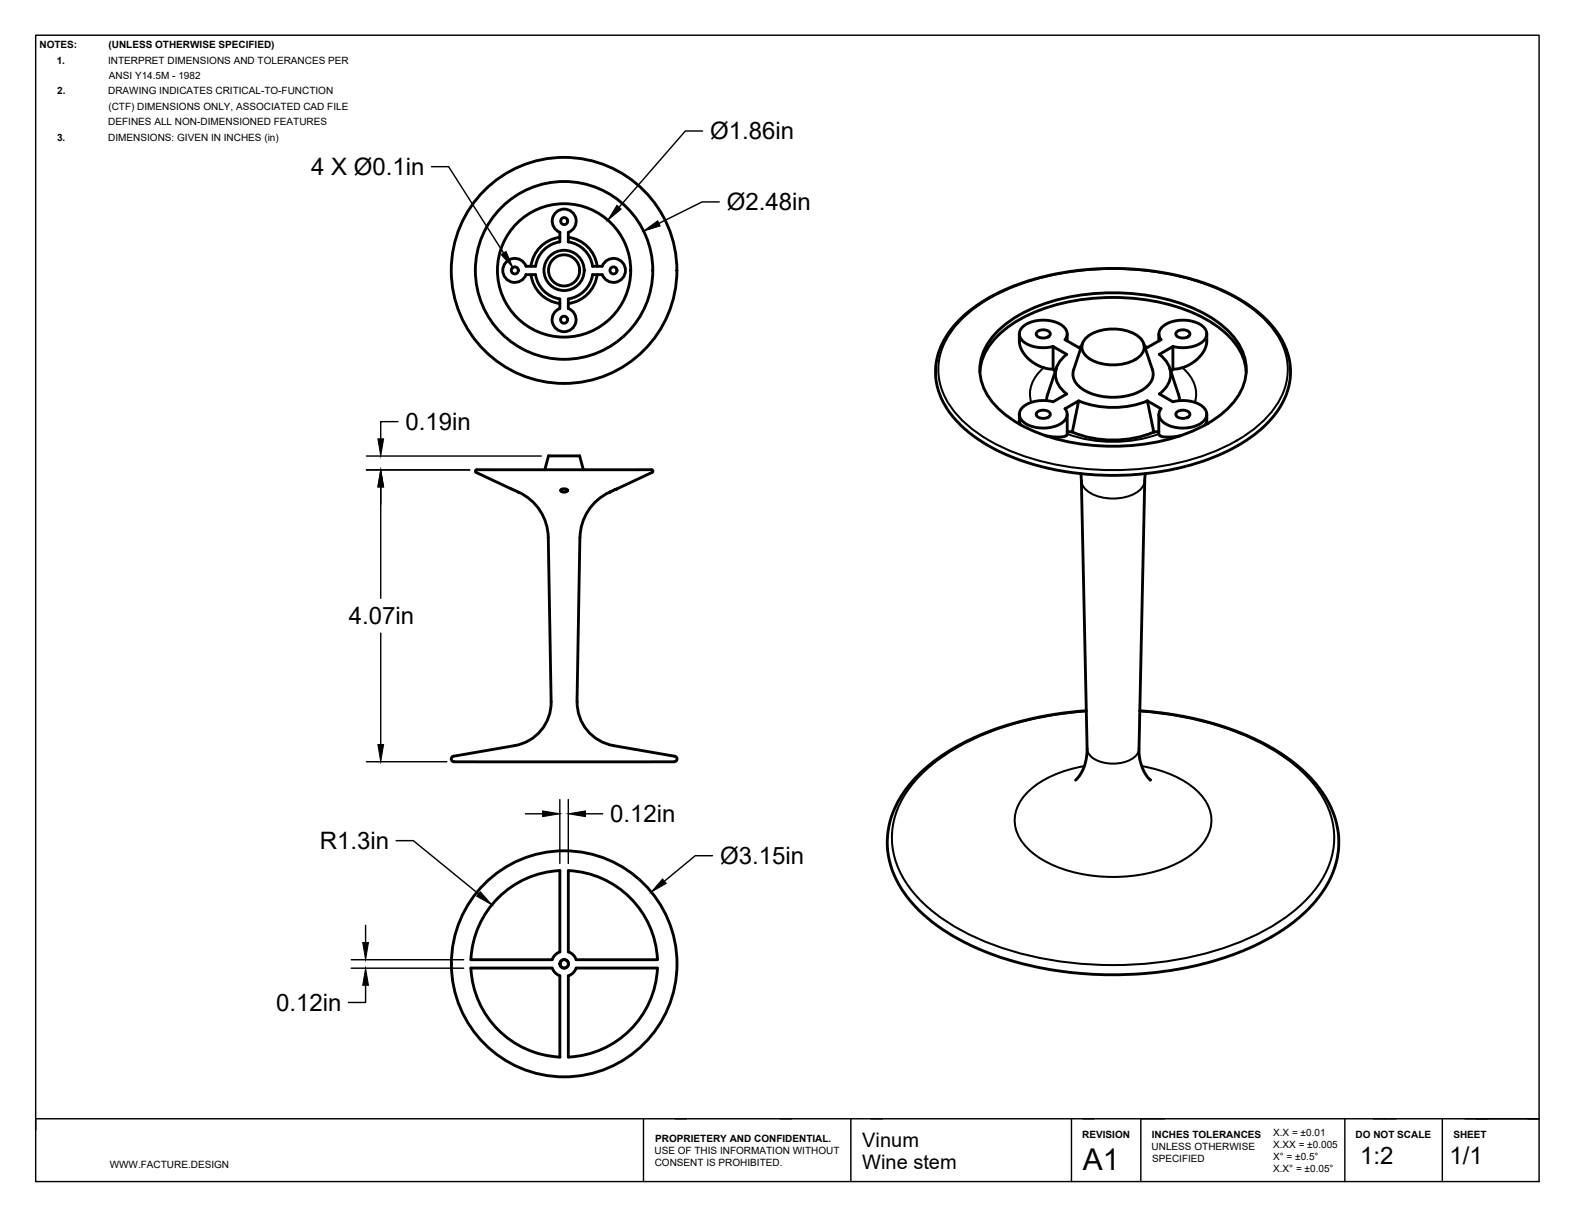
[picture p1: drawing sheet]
<svg xmlns="http://www.w3.org/2000/svg" width="279mm" height="216mm" viewBox="0 0 279 216" stroke-linecap="round" stroke-linejoin="round" font-family="sans-serif">
<!-- layer: Visible -->
<g fill="none" stroke="#000" stroke-width=".51">
<path d="M94.2 48.7a5.9 5.9 0 0 0 5.1 5.1M99.3 41.2v1.7a5.1 5.1 0 0 0-4.3 4.3h-1.7a2.12 2.12 0 0 0-3.2-1 2.12 2.12 0 0 0-.1 3.4 2.12 2.12 0 0 0 3.3-.9h1.7a5.1 5.1 0 0 0 4.3 4.3v1.7a2.12 2.12 0 0 0-1 3.2 2.12 2.12 0 0 0 3.4 .1 2.12 2.12 0 0 0-.9-3.3v-1.7a5.1 5.1 0 0 0 4.3-4.3h1.7a2.13 2.13 0 0 0 3.3 1 2.13 2.13 0 0 0 0-3.4 2.13 2.13 0 0 0-3.3 .9h-1.7a5.1 5.1 0 0 0-4.3-4.3v-1.7M99.3 42.1a5.9 5.9 0 0 0-5.1 5.1M99.3 41.2a2.13 2.13 0 0 1-.9-3.3 2.13 2.13 0 0 1 3.4 0 2.13 2.13 0 0 1-1 3.3M100.8 42.1a5.9 5.9 0 0 1 5.1 5.1M105.9 48.7a5.9 5.9 0 0 1-5.1 5.1M170.1 56.8l1.9-1.7 2.2-1.6 3.4-1.8 2.4-1.1 3.7-1.2 3.6-.8 3.7-.6 4.5-.4h3.9l4.2 .3 4 .7 3.6 .8 3.6 1.2 2.5 1.1 3.4 1.8 2.4 1.8a14.1 14.1 0 0 1 5.8 10.4 13.7 13.7 0 0 1-5.1 10.3l-2.6 2-3 1.7-4 1.8-3 .9-3.6 .9-2.9 .5-3.8 .4-4.2 .1-3.9-.2-3.7-.5-4.3-.9-3.4-1-2.9-1.1-3.2-1.6-2.8-1.9-1.8-1.5a13.1 13.1 0 0 1-4.7-10.6 13.5 13.5 0 0 1 4.1-8.2zM176.7 59a25.3 25.3 0 0 1 14.1-6.6 37.8 37.8 0 0 1 21.9 2.7 15.4 15.4 0 0 1 7.8 7.4 8.8 8.8 0 0 1-2.3 9.5 25.3 25.3 0 0 1-14.1 6.6 37.8 37.8 0 0 1-21.9-2.7 15.4 15.4 0 0 1-7.8-7.3 8.8 8.8 0 0 1 2.3-9.6zM180.8 59.2v1.5l.2 .7 .5 1.1 .7 .9 1 .8 1.1 .7 1.2 .4 1.3 .1M183.9 58.9a1.54 1.54 0 0 1 2.4 .3 1.45 1.45 0 0 1-2.5 0zM189.3 59.2v1.2M192.8 59.7a8.2 8.2 0 0 1 9.3 0 2.14 2.14 0 0 1 0 3.6 8.2 8.2 0 0 1-9.3 0 2.14 2.14 0 0 1 0-3.6z"/>
<path d="M205.6 59.2v1.2M208.7 58.9a1.54 1.54 0 0 1 2.4 .3 1.45 1.45 0 0 1-2.5 0zM214.1 59.2l-.1 2.1-.4 .8-.7 1-.8 .8-1.1 .7-1.2 .6-1.1 .2a.94 .94 0 0 0-1 .5M173.8 65.9a10.4 10.4 0 0 1 4.6-7.6 30.6 30.6 0 0 1 16.9-5.5 34.4 34.4 0 0 1 20 4.6 12.4 12.4 0 0 1 5.6 7.3l.2 1.2M180.8 73.4v1.4l.4 .6M183.9 73.2a1.54 1.54 0 0 1 2.4 .2 1.45 1.45 0 0 1-2.5 0zM185.8 69.9l-.2 1.1M187.4 65.2l-1.6 4.7M188.9 72.5l2.4-1.4-1.1 5.5-.9-.1M188.9 60.2l2.5 1.4 .4-.2M188.9 60.2a1.75 1.75 0 0 0-.8-2.7 6.4 6.4 0 0 0-6.6 .3 1.75 1.75 0 0 0-.6 1.7 1.75 1.75 0 0 0 1.2 1.4 6.6 6.6 0 0 0 4.7 .5M189.2 62.8l-2.4-1.4v4l.4 .5"/>
<path d="M189.2 62.8a4.1 4.1 0 0 0 0 7l-2.4 1.4a5.9 5.9 0 0 0-5.6 1.3 1.77 1.77 0 0 0 .9 2.7 6.4 6.4 0 0 0 6.6-.5 1.61 1.61 0 0 0 .2-2.3M189.3 73.4v3.6l-.1 .2-1.1 .3-1.4-.1-1.3-.2M190.2 76.6a19.1 19.1 0 0 0 14.5 0M191.4 71.1a16.6 16.6 0 0 0 12.1 0M192 60.9l-1.5 4.7M202.9 60.9l1.5 4.7a2.97 2.97 0 0 1-1.4 3.3 10.9 10.9 0 0 1-11.1 0 2.97 2.97 0 0 1-1.4-3.3M203.1 61.4l.4 .2M205.6 76.5l-.9 .1M205.6 73.4v3.6l.1 .2 1.1 .3 1.4-.1 1.3-.2M205.7 62.8l2.4-1.4v4M205.7 69.8l2.4 1.4a5.9 5.9 0 0 1 5.6 1.3 1.77 1.77 0 0 1-.9 2.7 6.4 6.4 0 0 1-6.6-.5 1.61 1.61 0 0 1-.2-2.3M205.7 62.8a4.1 4.1 0 0 1 0 7"/>
<path d="M206 72.5l-2.5-1.4 1.2 5.5M206 60.2l-2.5 1.4M206 60.2a1.75 1.75 0 0 1 .8-2.7 6.4 6.4 0 0 1 6.6 .3 1.75 1.75 0 0 1 .7 1.7 1.75 1.75 0 0 1-1.3 1.4 6.6 6.6 0 0 1-4.7 .5M207.5 65.2l1.6 4.7M208.7 73.2a1.54 1.54 0 0 1 2.4 .2 1.45 1.45 0 0 1-2.5 0zM209.1 69.9l.2 1.1M214.1 73.4v1.4l-.4 .6M84.5 83.7l7.3 3.5a8.9 8.9 0 0 1 5.5 8.1M84.6 83.3l-.3 .2 .2 .2M84.6 83.3h31M96.6 83.3l.7-2.5h5.5l.7 2.5M97.3 95.3l.5 29.1"/>
<path d="M99.5 86.8l.2-.1h.6l.3 .1 .1 .2-.3 .2h-.5l-.4-.1zM102.9 95.3l-.5 29.1M115.6 83.3l.2 .2-.1 .2-7.4 3.5a8.9 8.9 0 0 0-5.4 8.1M191.7 83.9l1.1 49.3-.2 1.7-.4 1.5-.8 1.2-.6 .7M203.2 83.9l-1.1 49.5 .1 1.2 .4 1.5 .7 1.4 .8 .8M80.5 134a.51 .51 0 0 0-.4 .7 .51 .51 0 0 0 .6 .3h38.8a.51 .51 0 0 0 .6-.4 .51 .51 0 0 0-.4-.6M97.8 124.4a7.8 7.8 0 0 1-6.5 7.8l-10.8 1.8M102.4 124.4a7.8 7.8 0 0 0 6.4 7.8M108.8 132.2l10.9 1.8M192.7 126a53.8 53.8 0 0 0-25.1 7.6 22.2 22.2 0 0 0-9.5 11.2 15.1 15.1 0 0 0 3.2 14.7 34.2 34.2 0 0 0 15.3 9.9 64.9 64.9 0 0 0 44-.9 31.8 31.8 0 0 0 13.3-9.5l1.9-2.9 1.1-2.6 .5-2.5 .1-2.8-.5-2.7-1.2-3.1-1.6-2.5-2.1-2.4-2.5-2.2-3.6-2.5-3.3-1.8-3.4-1.4-3-1-4.7-1.3-4.3-.8-5.1-.5M99.3 154.3v14.4M99.3 154.3a16.5 16.5 0 0 0-15.8 15.8"/>
<path d="M100.8 154.3v14.4M100.8 154.3a16.6 16.6 0 0 1 15.8 15.8M83.5 170.1h14.4M83.5 171.6h14.4M83.5 171.6a16.6 16.6 0 0 0 15.8 15.8M98 171.6a2.25 2.25 0 0 0 1.3 1.4M99.3 173v14.4M99.3 168.7a2.25 2.25 0 0 0-1.3 1.4M100.8 173v14.4M100.8 168.7a2.25 2.25 0 0 1 1.4 1.4M102.2 170.1h14.4M102.2 171.6h14.4"/>
<path d="M102.2 171.6a2.25 2.25 0 0 1-1.4 1.4M116.6 171.6a16.5 16.5 0 0 1-15.8 15.8"/>
<circle cx="100.1" cy="39.2" r=".62"/>
<circle cx="91.3" cy="47.9" r=".62"/>
<circle cx="100.1" cy="47.9" r="20"/>
<circle cx="100.1" cy="47.9" r="15.7"/>
<circle cx="100.1" cy="47.9" r="11.8"/>
<circle cx="100.1" cy="47.9" r="3.6"/>
<circle cx="100.1" cy="47.9" r="2.76"/>
<circle cx="100.1" cy="56.7" r=".62"/>
<circle cx="108.8" cy="47.9" r=".62"/>
<circle cx="100.1" cy="170.8" r=".75"/>
<circle cx="100.1" cy="170.8" r="20"/>
</g>
<!-- layer: Visible Narrow -->
<path d="M170.7 56.5a32.9 32.9 0 0 1 16.7-7.9 51 51 0 0 1 28.3 2.5 24.2 24.2 0 0 1 10.7 8 11.2 11.2 0 0 1-1 14.1 28.6 28.6 0 0 1-13.7 8.1 51.1 51.1 0 0 1-32.5-1.4 24.2 24.2 0 0 1-10.7-8 11.2 11.2 0 0 1 1-14.1zM185.2 65.2a5.9 5.9 0 0 0-2.3 6.1M189.3 76.9a24.2 24.2 0 0 0 16.3 0M209.8 65.2a5.9 5.9 0 0 1 2.2 6.1M191.8 85.2a3.5 3.5 0 0 0 2.8 2.7 8.4 8.4 0 0 0 7.7-1.1l.7-1 .1-.6M192.4 135.8a18.1 18.1 0 0 0-10.6 5.1 6.5 6.5 0 0 0 .6 9.6 21.2 21.2 0 0 0 13.3 4.9 25.3 25.3 0 0 0 14.9-3.4 8.7 8.7 0 0 0 4.3-6.2 7.5 7.5 0 0 0-3.7-6.6 20.7 20.7 0 0 0-8.7-3.4M192.7 126.1a53.6 53.6 0 0 0-23.6 6.8 22.8 22.8 0 0 0-9.9 10.7 14 14 0 0 0 2.3 13.9 31.3 31.3 0 0 0 13.1 9.4 63.9 63.9 0 0 0 45.7 0 31.3 31.3 0 0 0 13.1-9.4 14.1 14.1 0 0 0-.2-18.3 32 32 0 0 0-13.4-9.3 58.3 58.3 0 0 0-17.6-3.8M192.8 132.7a3.2 3.2 0 0 0 2.9 2.5 6.2 6.2 0 0 0 6-1.4l.4-1.1" fill="none" stroke="#000" stroke-width=".36"/>
<!-- layer: Titleblock -->
<path d="M6.3 6.2h266.7v203.2h-266.7zM114.2 198.3v11.1M150.9 198.3v11.1M190.1 198.3v11.1M202.4 198.3v11.1M202.5 198.3h4.1M238.6 198.3v11.1M255.9 198.3v11.1M273 198.3h-266.7v2" fill="none" stroke="#000" stroke-width=".25"/>
<!-- layer: Dimensions -->
<g fill="none" stroke="#000" stroke-width=".25">
<path d="M76.5 29.5h3.1l9.7 15.4M124.6 23.2h-3l-11.8 13.5M127.6 35.8h-3.1l-7.6 3.8M70.6 74.7h-3.1v3.1M65 83.3h18.3M65 80.8h31M67.5 86.3v19.8M67.5 112.2v19.8M65 135h14.3M70.3 149h3l11.6 9.5M93.2 144.3h3.1M99.3 141.7v11.4"/>
<path d="M100.8 141.7v11.4M103.9 144.3h3M126.4 151.7h-3.1l-5.4 4.5M62.3 170.1h20M62.3 171.6h20M64.9 174.6v3.1h-3.1M64.9 164v3.1"/>
</g>
<path d="M109.4 36.4l.8 .7-2.4 1.9zM114.2 41l2.5-1.9 .4 .9zM88.9 45.1l.9-.5 1.2 2.8zM67 77.8h1.1l-.6 3zM67.5 83.3l.6 3h-1.1zM67 132h1.1l-.6 3zM85.2 158.1l2 2.3-2.6-1.5zM96.3 143.7l3 .6-3 .5zM100.8 144.3l3.1-.6v1.1zM117.5 155.8l.7 .8-2.7 1.5zM64.3 167.1h1.1l-.5 3zM64.9 171.6l.5 3h-1.1z" fill="#000" stroke="#000" stroke-width=".18"/>
<text font-size="5.3" x="192.1" y="207.3">A1</text>
<g font-size="4.3">
<text x="126" y="24.7">Ø1.86in</text>
<text x="55.2" y="31">4 X Ø0.1in</text>
<text x="128.9" y="37.3">Ø2.48in</text>
<text x="71.9" y="76.2">0.19in</text>
<text x="61.9" y="110.7">4.07in</text>
<text x="108.2" y="145.8">0.12in</text>
<text x="56.7" y="150.5">R1.3in</text>
<text x="127.7" y="153.1">Ø3.15in</text>
<text x="49" y="179.2">0.12in</text>
<text x="241.3" y="206.3">1:2</text>
<text x="257.2" y="206.3">1/1</text>
</g>
<g font-size="3.5">
<text x="153" y="203.2">Vinum</text>
<text x="153" y="207.1">Wine stem</text>
</g>
<g font-size="1.8">
<text x="7" y="8.6">NOTES:</text>
<text x="10.1" y="11.3">1.</text>
<text x="19.2" y="11.3">INTERPRET DIMENSIONS AND TOLERANCES PER</text>
<text x="19.2" y="8.6">(UNLESS OTHERWISE SPECIFIED)</text>
<text x="10.1" y="16.7">2.</text>
<text x="19.2" y="16.7">DRAWING INDICATES CRITICAL-TO-FUNCTION</text>
<text x="19.3" y="14">ANSI Y14.5M - 1982</text>
<text x="19.2" y="22.2">DEFINES ALL NON-DIMENSIONED FEATURES</text>
<text x="19.2" y="19.5">(CTF) DIMENSIONS ONLY, ASSOCIATED CAD FILE</text>
<text x="10.1" y="24.9">3.</text>
<text x="19.2" y="24.9">DIMENSIONS: GIVEN IN INCHES (in)</text>
<text x="116.2" y="202.4">PROPRIETERY AND CONFIDENTIAL.</text>
<text x="192" y="201.6">REVISION</text>
<text x="204.3" y="203.8">UNLESS OTHERWISE</text>
<text x="204.3" y="201.6">INCHES TOLERANCES</text>
<text x="225.8" y="201.3">X.X = ±0.01</text>
<text x="225.8" y="203.4">X.XX = ±0.005</text>
<text x="240.5" y="201.6">DO NOT SCALE</text>
<text x="257.8" y="201.6">SHEET</text>
<text x="19.5" y="207.1">WWW.FACTURE.DESIGN</text>
<text x="116.1" y="204.5">USE OF THIS INFORMATION WITHOUT</text>
<text x="116.1" y="206.7">CONSENT IS PROHIBITED.</text>
<text x="204.4" y="205.9">SPECIFIED</text>
<text x="225.8" y="205.6">X° = ±0.5°</text>
<text x="225.8" y="207.7">X.X° = ±0.05°</text>
</g>
</svg>
